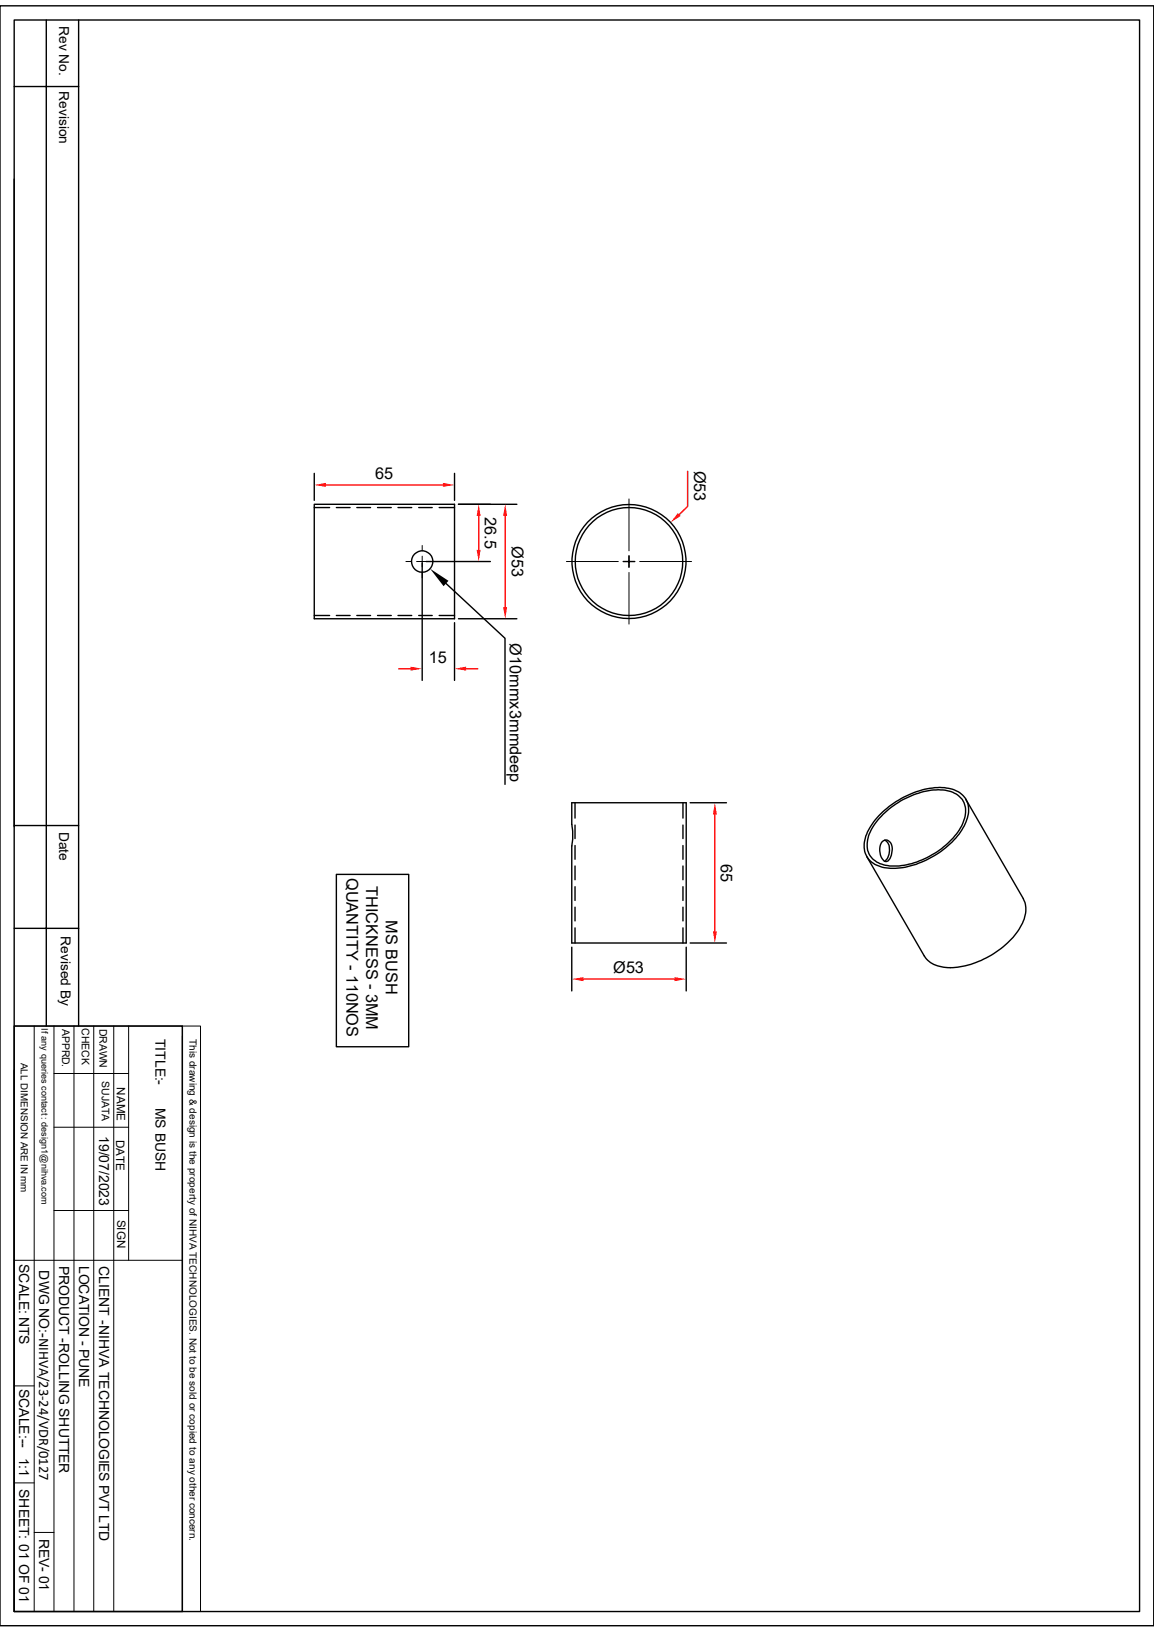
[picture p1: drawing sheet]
<svg xmlns="http://www.w3.org/2000/svg" width="210mm" height="297mm" viewBox="0 0 210 297" stroke-linecap="round" stroke-linejoin="round" font-family="sans-serif">
<g fill="none" stroke="#000" stroke-width=".25">
<path d="M0 1.1h210v294.8h-210zM2.6 3.6h204.8v289.7h-204.8zM2.6 15.7h11.7M8.4 3.6v183.1M14.3 3.6v183.1M2.6 32.6v117.9M57.2 91.8h25.5v20.8h-25.5zM57.2 92.4h2.8M57.2 86.1v5M61.2 92.4h2.5M64.9 92.4h2.5M68.7 92.4h2.5"/>
<path d="M72.4 92.4h2.5M76.2 92.4h2.5M79.9 92.4h2.8M82.7 86.1v5M57.2 112h2.8M61.2 112h2.5M64.9 112h2.5M68.7 112h2.5M72.4 112h2.5M76.2 112h2.5M79.9 112h2.8M2.6 150.2h11.7"/>
<path d="M104.1 146.1h20.8v25.5h-20.8v-17.7l.1-1.2v-1.4l-.1-1.2zM104.6 146.1v2.8M104.6 150.2v2.4M104.6 153.9v2.5M104.6 157.6v2.5M124.3 146.1v2.8M124.3 150.2v2.4M124.3 153.9v2.5M124.3 157.6v2.5M160.5 153.2a1.07 1.07 0 0 1 1.3-.2 1.07 1.07 0 0 1 .5 1.1 2.64 2.64 0 0 1-.9 2.7 .92 .92 0 0 1-1-.8l-.3-1.5 .1-.7zM160.6 147.8a16.1 16.1 0 0 1 11.3-4.5 4.3 4.3 0 0 1 4.4 3.8 8.9 8.9 0 0 1-3.4 6.5 15.8 15.8 0 0 1-11.2 4.4 4.4 4.4 0 0 1-4.3-3.1 6.8 6.8 0 0 1 1.6-5.3zM160.7 148.2a14.7 14.7 0 0 1 11.3-4.4 3.9 3.9 0 0 1 3.6 4.7 11.3 11.3 0 0 1-5.1 6.6 13.3 13.3 0 0 1-9.3 2.4 3.8 3.8 0 0 1-3.1-5.4 10.6 10.6 0 0 1 2.6-3.9z"/>
<path d="M161 152.9a2.03 2.03 0 0 1 .8 2.5l-.3 .9-.5 .5M175.8 145.5l10.4 18a5.1 5.1 0 0 1-.5 5.2 16 16 0 0 1-13.6 7.4 4.8 4.8 0 0 1-3.9-2.2l-10.5-18M2.6 169h11.7M104.6 161.4v2.5M104.6 165.1v2.5M104.6 168.9v2.7M124.3 168.9v2.7M124.3 161.4v2.5M124.3 165.1v2.5M2.6 186.7h30.6v106.6h-30.6zM2.6 194.8v98.5"/>
<circle cx="114.5" cy="102.2" r="10.4"/>
<circle cx="114.5" cy="102.2" r="9.8"/>
</g>
<g fill="none" stroke="#000" stroke-width=".18">
<path d="M76.8 99.3v.9M114.5 90.8v9.4M73.9 102.2h.9M75.8 102.2h1v1M76.8 101.2v1h1M76.8 104.2v1M78.8 102.2h1M103.1 102.2h9.4M113.5 102.2h1v1M114.5 104.2v9.4M114.5 101.2v1h.9M116.4 102.2h9.5"/>
<path d="M2.6 186.7h30.6M6.2 186.7v106.6M9.8 195.4h13.6M9.8 186.7v106.6M13.5 186.7v106.6M17.1 186.7v106.6M20.7 186.7v106.6M23.4 186.7v42.7M33.2 186.7h3.3v106.6h-3.3zM33.2 188.6v104.7M9.8 205.1h13.6M2.6 229.4h30.6"/>
<path d="M9.8 220.3h13.6M2.6 252.2h3.6M2.6 269.9h3.6M6.2 278.9h3.6"/>
</g>
<path d="M59.3 88.3h21.3" fill="none" stroke="#f00" stroke-width=".25"/>
<g fill="#f00">
<path d="M80.6 87.9l2.1 .4-2.1 .3z"/>
<path d="M57.2 88.3l2.1-.4v.7z"/>
</g>
<path d="M83.4 91.8h5.8M77.6 102.2h11.6" fill="none" stroke="#000" stroke-width=".25"/>
<path d="M87.1 93.9v6.2" fill="none" stroke="#f00" stroke-width=".25"/>
<g fill="#f00">
<path d="M87.1 91.8l.4 2.1h-.8z"/>
<path d="M86.7 100.1h.8l-.4 2.1z"/>
</g>
<path d="M83.4 91.8h10.7M83.4 112.6h10.7" fill="none" stroke="#000" stroke-width=".25"/>
<path d="M91.9 93.9v16.6" fill="none" stroke="#f00" stroke-width=".25"/>
<g fill="#f00">
<path d="M91.9 91.8l.4 2.1h-.7z"/>
<path d="M91.6 110.5h.7l-.4 2.1z"/>
</g>
<path d="M125.1 85.8v6.4l-1.5 1.4" fill="none" stroke="#f00" stroke-width=".25"/>
<path d="M123.4 93.4l.5 .5-1.9 1.2z" fill="#f00"/>
<path d="M81.2 106.2l10.7 10v26.5M113.4 102.2h2.1M114.5 101.1v2.2M125.6 146.1h6.6M125.6 171.6h6.6" fill="none" stroke="#000" stroke-width=".25"/>
<path d="M78.3 103.5l3.3 2.2-.9 1z" fill="#000"/>
<path d="M130.1 148.2v21.3" fill="none" stroke="#f00" stroke-width=".25"/>
<g fill="#f00">
<path d="M130.1 146.1l.4 2.1h-.7z"/>
<path d="M129.8 169.5h.7l-.4 2.1z"/>
</g>
<path d="M104.1 172.4v7.9M124.9 172.4v7.9" fill="none" stroke="#000" stroke-width=".25"/>
<path d="M106.2 178.2h16.6" fill="none" stroke="#f00" stroke-width=".25"/>
<g fill="#f00">
<path d="M122.8 177.8l2.1 .4-2.1 .4z"/>
<path d="M104.1 178.2l2.1-.4v.8z"/>
</g>
<g fill="none" stroke="#000" stroke-width=".25">
<path d="M76.8 102.4v21.4M82.7 113.3v10.5M61.2 159.1h13.2v31.4h-13.2z"/>
<circle cx="76.8" cy="102.2" r="1.95"/>
</g>
<path d="M72.6 121.7h2.1M84.8 121.7h2.2" fill="none" stroke="#f00" stroke-width=".25"/>
<g fill="#f00">
<path d="M82.7 121.7l2.1-.4v.7z"/>
<path d="M74.7 121.3l2.1 .4-2.1 .3z"/>
</g>
<g font-size="3">
<text x="68.3" y="87.2">65</text>
<text x="126.3" y="85.6" transform="rotate(90 126.3 85.6)">Ø53</text>
<text x="88.2" y="94.1" transform="rotate(90 88.2 94.1)">26.5</text>
<text x="93.1" y="99.4" transform="rotate(90 93.1 99.4)">Ø53</text>
<text x="92.8" y="117" transform="rotate(90 92.8 117)">Ø10mmx3mmdeep</text>
<text x="78" y="120.6">15</text>
<text x="63" y="159.7" transform="rotate(90 63 159.7)">QUANTITY - 110NOS</text>
<text x="66.6" y="161.2" transform="rotate(90 66.6 161.2)">THICKNESS - 3MM</text>
<text x="131.2" y="157.2" transform="rotate(90 131.2 157.2)">65</text>
<text x="70.2" y="167.5" transform="rotate(90 70.2 167.5)">MS BUSH</text>
<text x="111.6" y="177">Ø53</text>
</g>
<g font-size="2.5">
<text x="10.8" y="4.7" transform="rotate(90 10.8 4.7)">Rev No.</text>
<text x="10.8" y="16.6" transform="rotate(90 10.8 16.6)">Revision</text>
<text x="10.8" y="151.3" transform="rotate(90 10.8 151.3)">Date</text>
<text x="11" y="170.4" transform="rotate(90 11 170.4)">Revised By</text>
<text x="28.3" y="189" transform="rotate(90 28.3 189)">TITLE:-</text>
<text x="28.3" y="201.6" transform="rotate(90 28.3 201.6)">MS BUSH</text>
<text x="18.1" y="206.8" transform="rotate(90 18.1 206.8)">19/07/2023</text>
<text x="3.5" y="230" transform="rotate(90 3.5 230)">SCALE: NTS</text>
<text x="7.1" y="231.2" transform="rotate(90 7.1 231.2)">DWG NO:-NIHVA/23-24/VDR/0127</text>
<text x="10.8" y="230.3" transform="rotate(90 10.8 230.3)">PRODUCT -ROLLING SHUTTER</text>
<text x="14.4" y="230.3" transform="rotate(90 14.4 230.3)">LOCATION - PUNE</text>
<text x="18" y="230.4" transform="rotate(90 18 230.4)">CLIENT -NIHVA TECHNOLOGIES PVT LTD</text>
<text x="3.5" y="252.7" transform="rotate(90 3.5 252.7)">SCALE:--</text>
<text x="3.5" y="265.3" transform="rotate(90 3.5 265.3)">1:1</text>
<text x="3.5" y="271" transform="rotate(90 3.5 271)">SHEET: 01 OF 01</text>
<text x="7.2" y="280" transform="rotate(90 7.2 280)">REV- 01</text>
</g>
<g font-size="2.1">
<text x="21.3" y="197.9" transform="rotate(90 21.3 197.9)">NAME</text>
<text x="21.1" y="207.4" transform="rotate(90 21.1 207.4)">DATE</text>
<text x="21.3" y="222" transform="rotate(90 21.3 222)">SIGN</text>
</g>
<g font-size="1.9">
<text x="11.3" y="187.2" transform="rotate(90 11.3 187.2)">APPRD.</text>
<text x="14.9" y="187.1" transform="rotate(90 14.9 187.1)">CHECK</text>
<text x="18.1" y="187.2" transform="rotate(90 18.1 187.2)">DRAWN</text>
<text x="18.5" y="196.8" transform="rotate(90 18.5 196.8)">SUJATA</text>
</g>
<g font-size="1.8">
<text x="34.5" y="189.1" transform="rotate(90 34.5 189.1)">This drawing &amp; design is the property of NIHVA TECHNOLOGIES. Not to be sold or copied to any other concern.</text>
<text x="3.8" y="193.4" transform="rotate(90 3.8 193.4)">ALL DIMENSION ARE IN mm</text>
</g>
<text font-size="1.7" x="7.5" y="187.2" transform="rotate(90 7.5 187.2)">If any queries contact : design1@nihva.com</text>
</svg>
